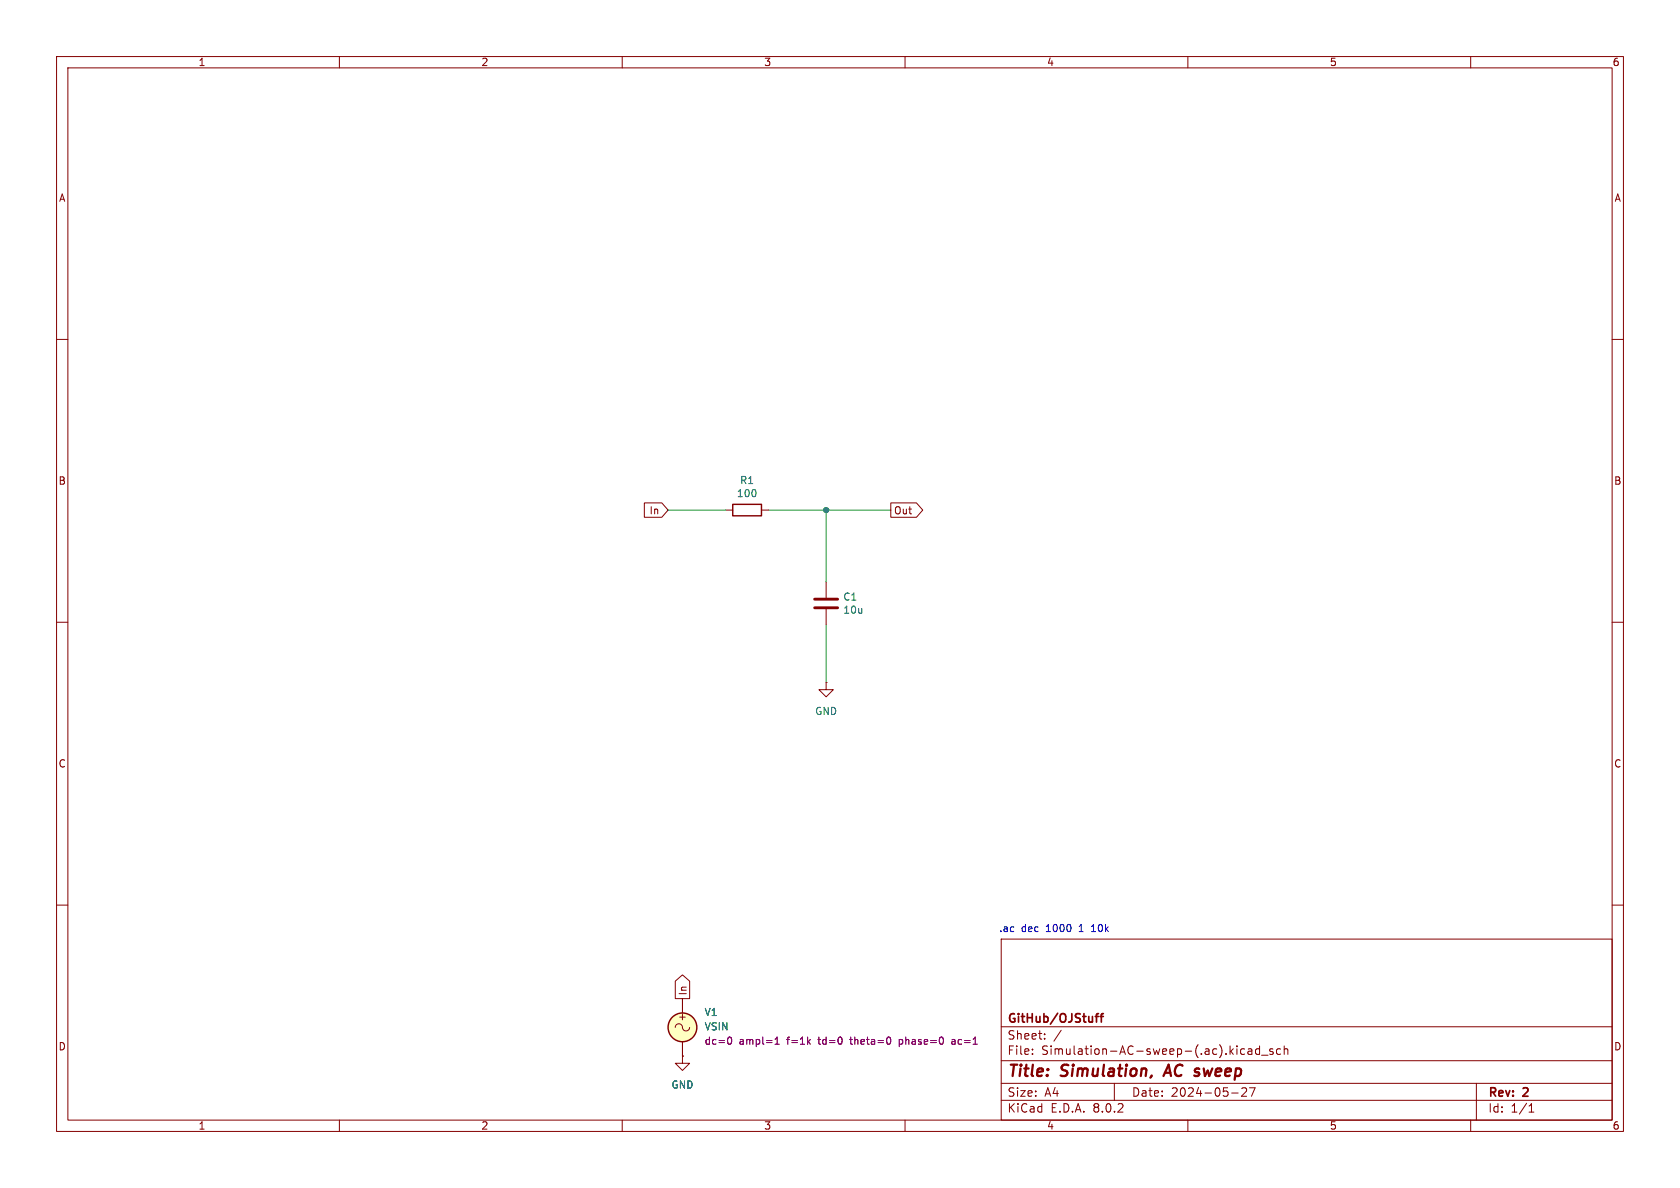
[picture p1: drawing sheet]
<svg xmlns="http://www.w3.org/2000/svg" width="297mm" height="210mm" viewBox="0 0 297 210" stroke-linecap="round" stroke-linejoin="round" font-family="sans-serif">
<g fill="none" stroke="#840000" stroke-width=".18">
<path d="M10 10h277v190h-277zM12 12h273v186h-273zM60 10v2M110 10v2M160 10v2M210 10v2M260 10v2M10 60h2M285 60h2M113.9 88.9h3.1l1.1 1.3-1.1 1.2h-3.1zM128.3 90.2h1.2M134.6 90.2h1.3"/>
<path d="M157.5 88.9h4.5l1.1 1.3-1.1 1.2h-4.5zM10 110h2M146 102.9v2.8M146 107.7v2.8M285 110h2M146 120.7v1.2h1.3l-1.3 1.3-1.2-1.3h1.2M146 120.7h.1M10 160h2M285 160h2M119.4 173.4l1.2-1.1 1.3 1.1v3.1h-2.5zM120.6 176.5v2.6M177 166h108v32h-108z"/>
<path d="M60 198v2M110 198v2M119.4 181.6a.67 .67 0 0 1 .8-.6 .67 .67 0 0 1 .5 .8 .64 .64 0 0 0 .7 .4 .64 .64 0 0 0 .5-.6M120.6 186.7v1.3h1.3l-1.3 1.2-1.2-1.2h1.2M120.6 186.7h.1M120.6 184.2v2.5M160 198v2M177 194.5h108M177 191.5h108M177 187.5h108M177 181.5h108M182.5 186.3v.1"/>
<path d="M182.5 185.5v.1M184.7 183.6v.1M184.7 182.8v.1M187.6 182.1l-1.3 2M197 191.5v3M210 198v2M217.7 193.2h1.2M219.5 186.3h.5M219.5 185.5h.5M220.3 192.4v.5l-.8 .9h.9M220.7 185.5h.5l.1 .9M221.3 185.8h-.5a.29 .29 0 0 0-.2 .3 .29 .29 0 0 0 .2 .3l.5-.1"/>
<path d="M221.9 192.3l-.7 1.5M222.7 185.5l-.5-.1-.2 .3v.4l.1 .2h.6M222.7 184.9v1.5M223 186.5h1.2M225 185.5l-.3-.1-.2 .2v.2l.5 .2v.3h-.5M226.4 185.5l-.4-.1-.3 .3v.4l.1 .2h.6M227 185.5l.2-.1 .4 .1 .1 .9M227 184.9v1.5M260 198v2M261 191.5v6.5M270.3 196.6h.9M270.3 195.5l.4-.4v1.5"/>
</g>
<path d="M203.6 190.1l-.1 .3M206.6 188.2l-.9 2" fill="none" stroke="#840000" stroke-width=".4"/>
<path d="M193.6 179.7h.6M194.2 179.2l-.4 .2v1.3M194.5 179.7h.6M195.1 179.2l-.4 .2v1.3" fill="none" stroke="#840000" stroke-width=".3"/>
<path d="M144 107.4h4.1M144 105.9h4.1" fill="none" stroke="#840000" stroke-width=".51"/>
<g fill="none" stroke="#840000" stroke-width=".25">
<path d="M129.5 89.2h5.1v2h-5.1z"/>
<circle cx="120.6" cy="181.6" r="2.54"/>
</g>
<circle cx="120.6" cy="181.6" r="2.54" fill="#ffffc2" stroke="#ffffc2" stroke-width=".18"/>
<path d="M128.8 183.4l.1-.1a.68 .68 0 0 1 .5 .7 .68 .68 0 0 1-.5 .6l-.1-.1M137 184.6h.8M137 183.7l.4-.4v1.3M157.3 183.4l.2 .4-.2 .7M159 183.8v1.2M159 184.5l.1 .1M159.1 183.8h-.1M168.7 183.8h-.4M168.7 184.1h-.3l-.2 .2 .1 .2 .4 .1" fill="none" stroke="#840084" stroke-width=".18"/>
<path d="M193 164.7h.7M193.1 163.7l-.1 .1" fill="none" stroke="#0000c2" stroke-width=".18"/>
<path d="M118.1 90.2h10.2M135.9 90.2h21.6M146 90.2v12.7M146 110.5v10.2" fill="none" stroke="#009600" stroke-width=".18"/>
<circle cx="146" cy="90.2" r=".46" fill="#009600" stroke="#009600" stroke-width=".18"/>
<g font-size="2.8" fill="#840000">
<text x="178" y="190.9">Title:</text>
<text x="187.7" y="190.9">Simulation,</text>
<text x="206.8" y="190.9">AC sweep</text>
</g>
<g font-size="2.1" fill="#840000">
<text x="178" y="184">Sheet:</text>
<text x="178" y="181.2">GitHub/OJStuff</text>
<text x="178" y="186.7">File:</text>
<text x="184.1" y="186.7">Simulation-AC-sweep-(.ac).kicad_sch</text>
<text x="178" y="196.9">KiCad</text>
<text x="178" y="194.1">Size:</text>
<text x="184.7" y="194.1">A4</text>
<text x="185.7" y="196.9">E.D.A.</text>
<text x="193.3" y="196.9">8.0.2</text>
<text x="200" y="194.1">Date:</text>
<text x="207" y="194.1">2024-05-27</text>
<text x="263" y="194.3">Rev:</text>
<text x="263" y="196.9">Id:</text>
<text x="267.1" y="196.9">1/1</text>
<text x="269.4" y="194.3">2</text>
</g>
<g font-size="1.8" fill="#840000">
<text x="35" y="11.9">1</text>
<text x="85" y="11.9">2</text>
<text x="135" y="11.9">3</text>
<text x="185" y="11.9">4</text>
<text x="235" y="11.9">5</text>
<text x="285" y="11.9">6</text>
<text x="10.3" y="35.9">A</text>
<text x="285.3" y="35.9">A</text>
<text x="10.3" y="85.9">B</text>
<text x="285.3" y="85.9">B</text>
<text x="114.7" y="91.1">In</text>
<text x="158" y="91.1">Out</text>
<text x="10.3" y="135.9">C</text>
<text x="285.3" y="135.9">C</text>
<text x="121.6" y="176.1" transform="rotate(-90 121.6 176.1)">In</text>
<text x="10.3" y="185.9">D</text>
<text x="119.8" y="180.6">+</text>
<text x="285.3" y="185.9">D</text>
<text x="35" y="199.9">1</text>
<text x="85" y="199.9">2</text>
<text x="135" y="199.9">3</text>
<text x="185" y="199.9">4</text>
<text x="235" y="199.9">5</text>
<text x="285" y="199.9">6</text>
</g>
<g font-size="1.8" fill="#006464">
<text x="130.2" y="88.1">100</text>
<text x="130.7" y="85.8">R1</text>
<text x="149" y="106.4">C1</text>
<text x="149" y="108.7">10u</text>
<text x="144" y="126.6">GND</text>
<text x="124.5" y="179.8">V1</text>
<text x="124.5" y="182.3">VSIN</text>
<text x="118.6" y="192.6">GND</text>
</g>
<g font-size="1.8" fill="#0000c2">
<text x="176.5" y="164.9">.ac</text>
<text x="180.5" y="164.9">dec</text>
<text x="185" y="164.9">1000</text>
<text x="191" y="164.9">1</text>
<text x="193.4" y="164.9">10k</text>
</g>
<g font-size="1.8" fill="#840084">
<text x="124.5" y="184.9">dc=0</text>
<text x="130.7" y="184.9">ampl=1</text>
<text x="139.3" y="184.9">f=1k</text>
<text x="145" y="184.9">td=0</text>
<text x="150.8" y="184.9">theta=0</text>
<text x="159.6" y="184.9">phase=0</text>
<text x="169.1" y="184.9">ac=1</text>
</g>
</svg>
